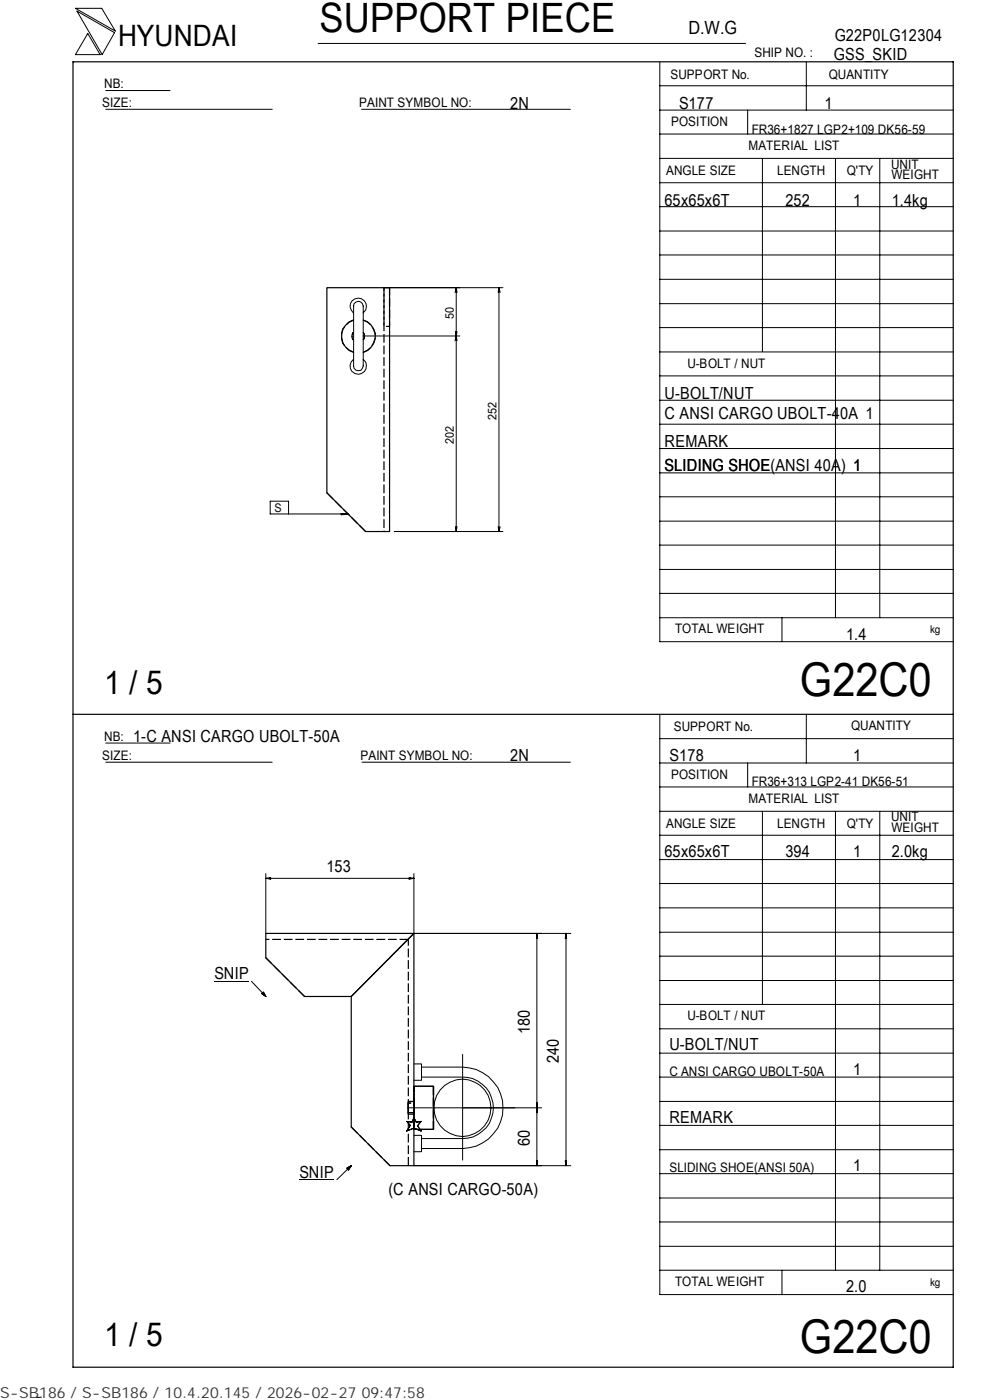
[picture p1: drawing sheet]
<svg xmlns="http://www.w3.org/2000/svg" width="210mm" height="297mm" viewBox="0 0 210 297" stroke-linecap="round" stroke-linejoin="round" font-family="sans-serif">
<path d="M15.5 13.1h186.7v277h-186.7zM69.3 61h13.3v51.8h-5.1l-8.2-8.2zM75 67.9a3.6 3.6 0 0 0-2.6 3.4 3.6 3.6 0 0 0 2.6 3.5M77 67.9a3.6 3.6 0 0 1 2.6 3.4 3.6 3.6 0 0 1-2.6 3.5M15.5 151.5h186.7M56.4 198h31.4l-13.3 13.4h-9.9l-8.2-8.2zM87.8 198v49.3h-5.1l-8.2-8.2v-27.7zM87.8 230.5h4.1v9.1h-4.1" fill="none" stroke="#000" stroke-width=".25"/>
<g fill="none" stroke="#000" stroke-width=".25" stroke-dasharray="1.9 .6" stroke-linecap="butt">
<path d="M75 74.8a3.6 3.6 0 0 1-2.6-3.5 3.6 3.6 0 0 1 2.6-3.4M77 67.9a3.6 3.6 0 0 1 2.6 3.4 3.6 3.6 0 0 1-2.6 3.5M81.4 61v51.8M82.6 61h-1.2v8.2h1.2v-8.2M69.3 104.6l8.2 8.2M86.6 199.3h-30.2M64.6 211.4l-8.2-8.2M74.5 239.1l8.2 8.2M86.6 236.4v-1.4v1.4h1.2v-1.4M87.8 230.5v9.1v-9.1M87.8 235.5v.5h-1.2v-2h1.2v1.5M87.8 233.7v1.3v-1.3h-1.2v1.3"/>
<path d="M91.9 230.5v9.1M86.6 247.3v-48"/>
</g>
<path d="M74.9 70.5l-.2 .5v.6l.2 .5M74.9 72.1l-.2-.5v-.6l.2-.5M77 72.1l.3-.5v-.6l-.3-.5M77 70.5l.3 .5v.6l-.3 .5" fill="none" stroke="#000" stroke-width=".25" stroke-dasharray=".9 .3" stroke-linecap="butt"/>
<g fill="none" stroke="#000" stroke-width=".21">
<path d="M16 1.8h5.6l2.9 4.8zM16.3 2.4l8 4.5-2.6 4.7zM18.6 7.1l2.6 4.5h-5.2zM22.4 19.2h13.7M67.5 9.2h90.6M139.9 18.2h62.3M139.9 13.2v122.9h62.3M171 13.1v10.3M22.4 23.2h35.3M76.7 23.2h44.3M139.9 38.8h62.3M139.9 33.6h62.3"/>
<path d="M139.9 28.4h62.3M139.9 23.4h62.3M158.6 23.4v5M161.7 33.6v41M177.2 33.7v97.4M186.6 33.7v97.4M139.9 59.3h62.3M139.9 54.1h62.3M139.9 49h62.3M139.9 43.8h62.3M74.9 66.4a1.75 1.75 0 0 1-.2-2.6 1.75 1.75 0 0 1 2.6 0 1.75 1.75 0 0 1-.3 2.6M74.9 76.3a1.75 1.75 0 0 0-.2 2.5 1.75 1.75 0 0 0 2.6 0 1.75 1.75 0 0 0-.3-2.5"/>
<path d="M75.1 64.4a1.05 1.05 0 0 1 1.2-.5 1.05 1.05 0 0 1 .7 1v12.7a1.02 1.02 0 0 1-1 1 1.02 1.02 0 0 1-1-1zM77 71.3h20.5M82.5 61h24.2M96.6 70.3l.2 1M96.8 61l-.3 1.1M96.8 61l.1 1.1M96.8 61v51.8M96.8 71.3l-.3 1M96.8 71.3l.1 1M96.9 70.3l-.1 1M105.8 61l-.1 1.1M105.8 61l.3 1.1"/>
<path d="M105.8 61v51.8M139.9 79.7h62.3M139.9 74.7h62.3M139.9 69.5h62.3M139.9 64.4h62.3M139.9 95.2h62.3M139.9 90h62.3M139.9 84.9h62.3M61.2 109v-2.7h-3.9v2.7h16.5M72.4 109h1.4l-1.4 .2zM72.9 109v.2M83.6 112.8h23.1"/>
<path d="M96.6 111.7l.2 1.1M96.9 111.7l-.1 1.1M105.7 111.7l.1 1.1M106.1 111.7l-.3 1.1M139.9 100.3h62.3M139.9 115.6h62.3M139.9 110.6h62.3M139.9 105.4h62.3M139.9 131.1h62.3M139.9 125.9h62.3M139.9 120.8h62.3M165.9 131.1v5"/>
<path d="M22.4 157.6h13.7M139.9 151.7v122.9h62.3M139.9 156.7h62.3M171 151.5v10.4M22.4 161.7h35.3M76.8 161.7h44.2M139.9 177.2h62.3M139.9 172.1h62.3M139.9 167h62.3M139.9 161.9h62.3M158.6 161.9v5.1M161.7 172.1v41"/>
<path d="M177.2 172.2v97.3M186.6 172.2v97.3M56.4 185.3v12.7M56.4 186.3h1v.2zM56.4 186.3h31.4M57.1 186.3v.1M86.8 186.3h1l-1 .2zM87.1 186.3v.1M87.8 185.3v12.7h33.3M113.8 198.8h.2M113.9 198v49.3M113.9 198l.1 1h-.2z"/>
<path d="M120 198.8h.1M120 198l.1 1h-.2zM120 198v49.3M139.9 182.4h62.3M139.9 197.8h62.3M139.9 192.6h62.3M139.9 187.4h62.3M45.5 208.2h7.3M53.3 208.2l3.1 3.2M55.5 210.8l.4-.3 .5 .9zM139.9 218.3h62.3M139.9 213.1h62.3"/>
<path d="M139.9 208h62.3M139.9 202.9h62.3M86.3 237.9l1.1 .2 .4-1 .5 1 1-.2-.7 .9 .7 1.1-1.5-.6-1.5 .6 .7-1.2zM86.8 235h28.1M87.8 225.7h1.6v3.5h-1.6M89.4 226.4h8.7a8.6 8.6 0 0 1 8.6 8.6 8.6 8.6 0 0 1-8.6 8.7h-8.7M89.4 228.5h8.7a6.5 6.5 0 0 1 6.5 6.5 6.5 6.5 0 0 1-6.5 6.5h-8.7M98.1 223.7v22.4M113.8 234h.2l-.2 2h.2zM113.8 234.3h.2M113.8 235.7h.2M139.9 238.7h62.3"/>
<path d="M139.9 233.7h62.3M139.9 228.5h62.3M139.9 223.4h62.3M63.5 250.3h7.4M73.6 247.8l.9-.5-.6 .9zM74.5 247.3l-3.1 3M87.8 240.9h1.6v3.4h-1.6M87.8 247.3h33.3M113.8 246.3h.2l-.1 1zM113.8 246.6h.2M119.9 246.3h.2l-.1 1zM120 246.6h.1"/>
<path d="M139.9 259.2h62.3M139.9 254.2h62.3M139.9 249h62.3M139.9 243.9h62.3M139.9 269.5h62.3M139.9 264.4h62.3M165.9 269.5v5.1M8.8 296.4l-1 .1"/>
<circle cx="98.1" cy="235" r="6.1"/>
</g>
<path d="M86.6 236v-2M87.8 234v2" fill="none" stroke="#000" stroke-width=".25" stroke-dasharray="1.1 .3" stroke-linecap="butt"/>
<path d="M86.6 235v-1.3M87.8 235v1.4" fill="none" stroke="#000" stroke-width=".25" stroke-dasharray=".8 .3" stroke-linecap="butt"/>
<path d="M55.5 210.6h.9v.8h-.9zM73.6 247.4h.9v.8h-.9z" fill="#000"/>
<g font-size="9.9">
<text x="169.7" y="147.6">G22C0</text>
<text x="169.7" y="286.9">G22C0</text>
</g>
<text font-size="8.6" x="67.7" y="6.9">SUPPORT PIECE</text>
<g font-size="7">
<text x="22.1" y="147.2">1 / 5</text>
<text x="22.1" y="285.6">1 / 5</text>
</g>
<text font-size="6.3" x="25.1" y="9.8">HYUNDAI</text>
<text font-size="3.9" x="146" y="7.3">D.W.G</text>
<g font-size="3.5">
<text x="177" y="8.7">G22P0LG12304</text>
<text x="176.9" y="12.8">GSS_SKID</text>
<text x="108.2" y="23.1">2N</text>
<text x="144" y="23.1">S177</text>
<text x="174.8" y="23.1">1</text>
<text x="141" y="43.6">65x65x6T</text>
<text x="166.6" y="43.6">252</text>
<text x="180.9" y="43.6">1</text>
<text x="189.1" y="43.6">1.4kg</text>
<text x="141" y="88.9">C ANSI CARGO UBOLT-40A 1</text>
<text x="141" y="84.6">U-BOLT/NUT</text>
<text x="141" y="94.8">REMARK</text>
<text x="141" y="99.9">SLIDING SHOE(ANSI 40A) 1</text>
<text x="141" y="99.9">SLIDING SHOE</text>
<text x="180.9" y="99.9">1</text>
<text x="179.5" y="135.8">1.4</text>
<text x="28.3" y="157.3">1-C ANSI CARGO UBOLT-50A</text>
<text x="108.2" y="161.4">2N</text>
<text x="142" y="161.4">S178</text>
<text x="180.9" y="161.4">1</text>
<text x="69.3" y="184.9">153</text>
<text x="141" y="181.9">65x65x6T</text>
<text x="166.6" y="181.9">394</text>
<text x="180.9" y="181.9">1</text>
<text x="189.1" y="181.9">2.0kg</text>
<text x="45.5" y="207.8">SNIP</text>
<text x="112.4" y="219.5" transform="rotate(-90 112.4 219.5)">180</text>
<text x="118.5" y="225.6" transform="rotate(-90 118.5 225.6)">240</text>
<text x="142" y="222.8">U-BOLT/NUT</text>
<text x="180.9" y="228">1</text>
<text x="142" y="238.3">REMARK</text>
<text x="112.4" y="243.2" transform="rotate(-90 112.4 243.2)">60</text>
<text x="63.5" y="249.9">SNIP</text>
<text x="180.9" y="248.5">1</text>
<text x="82.4" y="253.6">(C ANSI CARGO-50A)</text>
<text x="179.5" y="274.1">2.0</text>
</g>
<text font-size="3.2" fill="#323232" x="0" y="296.6">S-SB186 / S-SB186 / 10.4.20.145 / 2026-02-27 09:47:58</text>
<g font-size="2.8">
<text x="142.2" y="16.8">SUPPORT No.</text>
<text x="160" y="12.2">SHIP NO. :</text>
<text x="175.8" y="16.7">QUANTITY</text>
<text x="21.7" y="22.8">SIZE:</text>
<text x="22.1" y="18.7">NB:</text>
<text x="76.2" y="22.8">PAINT SYMBOL NO:</text>
<text x="142.3" y="26.8">POSITION</text>
<text x="159.4" y="28.4">FR36+1827 LGP2+109 DK56-59</text>
<text x="158.8" y="31.7">MATERIAL LIST</text>
<text x="189" y="35.8">UNIT</text>
<text x="141.3" y="37.2">ANGLE SIZE</text>
<text x="164.8" y="37.1">LENGTH</text>
<text x="179.6" y="37.1">Q'TY</text>
<text x="189.1" y="38">WEIGHT</text>
<text x="145.8" y="78">U-BOLT / NUT</text>
<text x="143.2" y="134.4">TOTAL WEIGHT</text>
<text x="142.9" y="155">SUPPORT No.</text>
<text x="180.5" y="154.9">QUANTITY</text>
<text x="21.7" y="161.3">SIZE:</text>
<text x="22.1" y="157.1">NB:</text>
<text x="76.5" y="161.2">PAINT SYMBOL NO:</text>
<text x="142.3" y="165.3">POSITION</text>
<text x="159.4" y="166.7">FR36+313 LGP2-41 DK56-51</text>
<text x="158.8" y="170.3">MATERIAL LIST</text>
<text x="141.3" y="175.7">ANGLE SIZE</text>
<text x="164.8" y="175.6">LENGTH</text>
<text x="179.6" y="175.6">Q'TY</text>
<text x="189" y="174.2">UNIT</text>
<text x="189.1" y="176.5">WEIGHT</text>
<text x="145.8" y="216.5">U-BOLT / NUT</text>
<text x="142" y="228.2">C ANSI CARGO UBOLT-50A</text>
<text x="142" y="248.7">SLIDING SHOE(ANSI 50A)</text>
<text x="143.2" y="272.9">TOTAL WEIGHT</text>
</g>
<g font-size="2.5">
<text x="96.3" y="67.7" transform="rotate(-90 96.3 67.7)">50</text>
<text x="105.3" y="89.1" transform="rotate(-90 105.3 89.1)">252</text>
<text x="96.3" y="94.2" transform="rotate(-90 96.3 94.2)">202</text>
<text x="58.3" y="108.6">S</text>
</g>
<g font-size="2.3">
<text x="197.3" y="134.3">kg</text>
<text x="197.3" y="272.8">kg</text>
</g>
</svg>
